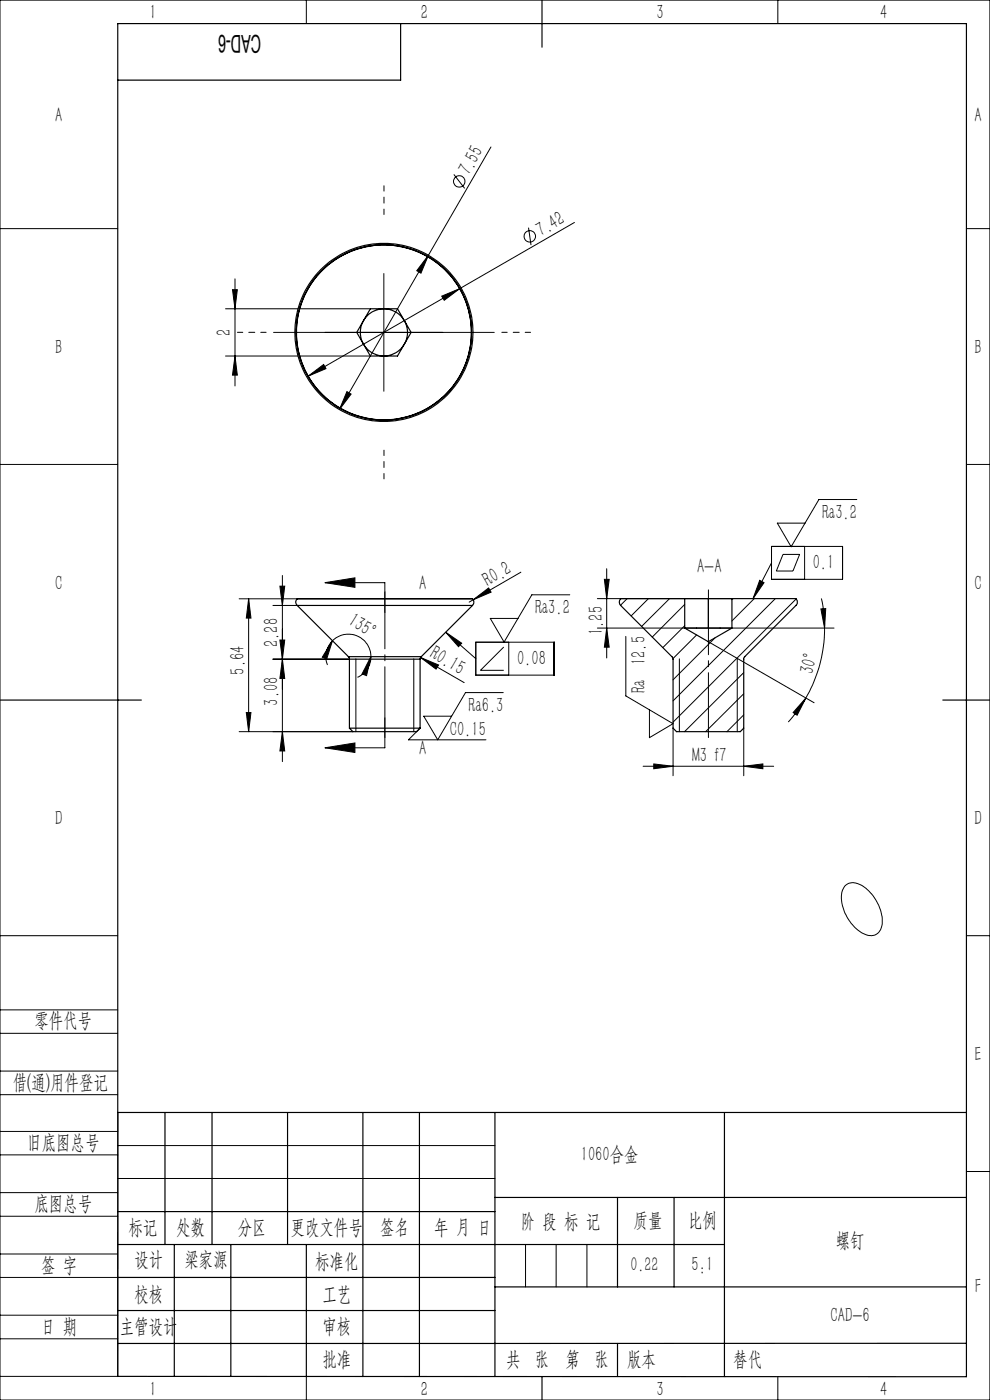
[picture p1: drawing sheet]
<svg xmlns="http://www.w3.org/2000/svg" width="210mm" height="297mm" viewBox="0 0 210 297" stroke-linecap="round" stroke-linejoin="round" font-family="sans-serif">
<g fill="none" stroke="#000" stroke-width=".21">
<path d="M0 0h210v297h-210zM65 0v5M165 0v5M96.3 37l2.3 3M104.1 31.2l-13.2 22.9M0 48.5h25M49.8 59.2v22.7M81.4 58v25M90.9 54.1l-1.6 3.9-.9-.6zM90.9 54.1l-18.9 32.8M112.1 48.3l.5 3.7M121.8 47.2l-24.3 14"/>
<path d="M205 48.5h5M47.8 65.5h30.8M47.8 75.5h30.8M49.3 61.5h1l-.5 4zM49.8 75.5l.5 4.1h-1zM58 70.5h46.8M65.4 79.8l3.3-2.5 .4 .9zM93.7 62.8l3.8-1.6-3.3 2.5zM97.5 61.2l-32.1 18.6M0 98.5h25M73.6 83.1l.9 .5-2.5 3.3zM205 98.5h5"/>
<path d="M163.7 115.9h15v7h-15zM163.7 119.4l-4 7.6M166.1 117.6h3.5l-1.4 3.5h-3.5zM170.7 115.9v7M181.8 106h-8.1l-5.9 10-2.9-5h5.9M50.7 127h12.3M52.7 127v28.2M52.7 127l.5 4.1h-1zM57.9 139.8h16.2M57.9 128.4h5.1M59.4 135.8h1l-.5 4zM59.4 124.4h1l-.5 4z"/>
<path d="M59.9 122.1v39.5M59.9 139.8l.5 4.1h-1zM68.9 123.6l6.4-1v2zM68.9 123.6h12.7v6.4M70.5 135.9l-1.2 3.9-.9-.4zM70.5 135.9a4.8 4.8 0 0 1 5.2-1 4.8 4.8 0 0 1 3 4.4M70.5 135.9a4.8 4.8 0 0 0-1 5.2M75.5 139.8v15.4M78.7 139.3l-.9 4-1-.3zM78.7 139.3a4.6 4.6 0 0 1-2.9 4.4M87.8 139.8v15.4M89.2 139.5l3.8 1.6-.5 .9z"/>
<path d="M89.2 139.5l9.3 5.3M94.5 134.1l3.4 2.4-.6 .7zM94.5 134.1l6.4 5.6M100.4 127.2l3.2-2.5 .6 .9zM100.4 127.2l-.9 .5M100.9 136.2h16.6v7h-16.6zM106.9 137.3l-5 4.9h5M107.9 136.2v7M110.5 121.4l-10.1 5.8M120.9 126.2h-8.1l-5.9 10-2.9-5h5.9M126.7 133.2h50.2M126.7 127h28.6"/>
<path d="M128.2 122.9h1l-.5 4.1zM128.7 133.2l.5 4.1h-1zM128.7 120.6v19M132.8 135v12.6l10 5.9-5 3v-5.9M133 127l-1.4 1.4M137.5 127l-3.6 3.7M142 127l-5.9 5.9M144.1 139.8v15.4M145.2 128.2l-6.8 6.9M145.2 132.7l-4.6 4.7M147.8 134.7l-5.1 5M150.2 136.1l22.5 13"/>
<path d="M151.7 135.3l-8.9 8.9M155.5 127l-.2 .2M156.4 139.8v15.4M160 127l-4.7 4.7M161.1 123.1l1 .5-2.4 3.4zM164.5 127l-21.7 21.7M168.9 127.1l-26.1 26.1M174.1 129.2l1.1-.1-.3 4.1zM174.2 127a25.4 25.4 0 0 1 .7 6.2M174.9 133.2a29.4 29.4 0 0 1-3.9 14.9M50.7 155.2h24.2M52.2 151.2h1l-.5 4z"/>
<path d="M59.9 155.2l.5 4.1h-1zM68.9 158.6l6.4-1v2zM81.6 152.3v6.3h-12.7M89.1 154.5l-2.5 2.4h16.5M106.8 146.9h-8.1l-5.8 10-3-5h5.9M142.8 154.5v10.1M157.8 142.7l-12.6 12.5M157.8 147.2l-8.1 8M157.8 151.7l-3.6 3.5M157.8 154.5v10.1M171 148.1l-1.9 3.6-.9-.5zM171 148.1a30.3 30.3 0 0 1-3.8 5.1"/>
<path d="M136.4 162.6h27.7M138.7 162.1l4.1 .5-4.1 .5zM157.8 162.6l4-.5v1zM0 198.5h25M179.3 187.9a2.97 2.97 0 0 1 3.9 .2 9.1 9.1 0 0 1 3.8 8.4 2.43 2.43 0 0 1-3.8 1.6 9.1 9.1 0 0 1-4.6-8.8zM205 198.5h5M0 214.2h25M0 219.2h25M0 232.2h25M0 227.2h25M25 236v56h-25M0 245h25"/>
<path d="M0 240h25M0 258h25M0 253h25M25 243h80M25 250h80M205 248.5h5M0 271h25M0 266h25M0 279h25M111.5 264v9M118 264v9M124.5 264v9"/>
<path d="M0 284h25M65 292.1v4.9M153.7 292h.1M165 292v5"/>
<circle cx="97.4" cy="38.5" r="1.22"/>
<circle cx="112.4" cy="50.1" r="1.21"/>
</g>
<path d="M81.6 156.5v-31" fill="none" stroke="#000" stroke-width=".21" stroke-dasharray="30.5 1.3 1.3 1.3" stroke-dashoffset="15.5"/>
<path d="M81.5 45.5v-6.1M56.5 70.5h-6.1M106.5 70.5h6M81.5 95.5v6.1" fill="none" stroke="#000" stroke-width=".21" stroke-dasharray="30.5 1.3 1.3 1.3" stroke-dashoffset="29.3"/>
<path d="M150.3 156.5v-31.4" fill="none" stroke="#000" stroke-width=".21" stroke-dasharray="30.5 1.3 1.3 1.3" stroke-dashoffset="16.7"/>
<g fill="none" stroke="#000" stroke-width=".25">
<path d="M85 5v12h-60M115 0v10M78.6 65.5h5.7l2.9 5-2.9 5h-5.7l-2.9-5zM63 127a.94 .94 0 0 0 0 1.4M63 128.4h37.2M63 127h37.2M63 128.4l10.9 10.9M63.1 127h37.1M63.1 127h-.1M73.9 139.3l.2 .5M73.9 139.3h15.5M74.1 139.8h15"/>
<path d="M74.1 139.8v14.7M89.1 139.8v14.7M89.4 139.3l-.3 .5M100.2 127a1.02 1.02 0 0 1 0 1.4M100.2 128.4l-10.8 10.9M131.7 127h37.1a1.01 1.01 0 0 1 0 1.4l-11 11.2v14.9l-.8 .7h-13.5l-.7-.7-.1-14.9-11-11.2a1.02 1.02 0 0 1 0-1.4zM131.7 127h.1M145.2 133.2h10.1M145.2 127v6.2M145.2 133.2l5 2.9 5.1-2.9M150.2 127v6.2M155.3 127v6.2"/>
<path d="M0 148.5h30M74.1 154.5l.8 .7h13.5l.7-.7M74.1 154.5h15M200 148.5h10M25 236h180M35 236v28M45 236v28M61 236v28M77 236v56M89 236v56M105 236v56M153.7 236v56"/>
<path d="M25 257h80M105 254h100M131 254v19M143 254v19M25 264h128.7M25 271h80M25 278h80M37 264v28M49 264v28M65 264.1v28M105 273h100M25 292l180 .1v-287.1h-180v287"/>
<path d="M115 292v5M131 285v7M205 285h-180"/>
<circle cx="81.4" cy="70.5" r="18.6"/>
<circle cx="81.4" cy="70.5" r="18.9"/>
<circle cx="81.4" cy="70.5" r="5"/>
<circle cx="81.4" cy="70.5" r="18.5"/>
</g>
<g fill="#000">
<path d="M89.2 139.5l3.8 1.6-.5 .9zM94.5 134.1l3.4 2.4-.6 .7zM100.4 127.2l3.2-2.5 .6 .9zM161.1 123.1l1 .5-2.4 3.4z"/>
<path d="M49.3 61.5h1l-.5 4zM49.8 75.5l.5 4.1h-1z"/>
<path d="M65.4 79.8l3.7-1.6-.4-.9zM93.7 62.8l.5 .9 3.3-2.5z"/>
<path d="M73.6 83.1l-1.6 3.8 2.5-3.3zM90.9 54.1l-2.5 3.3 .9 .6z"/>
<path d="M52.7 127l.5 4.1h-1zM52.2 151.2h1l-.5 4z"/>
<path d="M68.9 123.6l6.4-1v2zM68.9 158.6l6.4-1v2z"/>
<path d="M78.7 139.3l-.9 4-1-.3zM70.5 135.9l-1.2 3.9-.9-.4z"/>
<path d="M128.7 133.2l.5 4.1h-1zM128.2 122.9h1l-.5 4.1z"/>
<path d="M59.9 155.2l.5 4.1h-1zM59.4 135.8h1l-.5 4zM59.9 139.8l.5 4.1h-1zM59.4 124.4h1l-.5 4z"/>
<path d="M171 148.1l-1.9 3.6-.9-.5zM174.1 129.2l1.1-.1-.3 4.1z"/>
<path d="M138.7 162.1l4.1 .5-4.1 .5zM157.8 162.6l4-.5v1z"/>
</g>
<text font-size="5.2" x="55.4" y="7.3" transform="rotate(-180 55.4 7.3)">CAD-6</text>
<g font-size="4.4">
<text x="31.7" y="4.1">1</text>
<text x="89.2" y="4.1">2</text>
<text x="139.2" y="4.1">3</text>
<text x="186.7" y="4.1">4</text>
<text x="11.7" y="25.9">A</text>
<text x="206.7" y="25.9">A</text>
<text x="99.6" y="37.4" transform="rotate(-60 99.6 37.4)">7.55</text>
<text x="114.8" y="50.3" transform="rotate(-30 114.8 50.3)">7.42</text>
<text x="49" y="71.3" transform="rotate(-90 49 71.3)">2</text>
<text x="11.7" y="75.1">B</text>
<text x="206.7" y="75.1">B</text>
<text x="174.4" y="110.1">Ra3.2</text>
<text x="11.7" y="125.1">C</text>
<text x="88.9" y="125.1">A</text>
<text x="103.5" y="124.5" transform="rotate(-30 103.5 124.5)">R0.2</text>
<text x="147.9" y="121.5">A-A</text>
<text x="172.4" y="120.7">0.1</text>
<text x="206.7" y="125.1">C</text>
<text x="113.5" y="130.3">Ra3.2</text>
<text x="59" y="137.3" transform="rotate(-90 59 137.3)">2.28</text>
<text x="73.6" y="132.5" transform="rotate(32 73.6 132.5)">135°</text>
<text x="127.9" y="134.7" transform="rotate(-90 127.9 134.7)">1.25</text>
<text x="51.9" y="143.1" transform="rotate(-90 51.9 143.1)">5.64</text>
<text x="90.9" y="139.4" transform="rotate(30 90.9 139.4)">R0.15</text>
<text x="109.7" y="141">0.08</text>
<text x="172.5" y="143.2" transform="rotate(-76 172.5 143.2)">30°</text>
<text x="59" y="149.7" transform="rotate(-90 59 149.7)">3.08</text>
<text x="136.9" y="147" transform="rotate(-90 136.9 147)">Ra 12.5</text>
<text x="99.4" y="151.1">Ra6.3</text>
<text x="88.9" y="160.1">A</text>
<text x="95.4" y="156.1">C0.15</text>
<text x="146.8" y="161.7">M3 f7</text>
<text x="11.7" y="175.1">D</text>
<text x="206.7" y="175.1">D</text>
<text x="7.3" y="217.9">零件代号</text>
<text x="206.7" y="225.1">E</text>
<text x="2.7" y="231">借(通)用件登记</text>
<text x="5.8" y="243.7">旧底图总号</text>
<text x="123.2" y="246.2">1060合金</text>
<text x="7.3" y="256.8">底图总号</text>
<text x="27.2" y="261.8">标记</text>
<text x="37.3" y="261.8">处数</text>
<text x="50.5" y="261.8">分区</text>
<text x="61.7" y="261.8">更改文件号</text>
<text x="80.6" y="261.8">签名</text>
<text x="92.1" y="261.8">年 月 日</text>
<text x="110.5" y="260.4">阶 段 标 记</text>
<text x="134.4" y="260.4">质量</text>
<text x="145.9" y="260.4">比例</text>
<text x="8.7" y="269.8">签 字</text>
<text x="28.5" y="268.7">设计</text>
<text x="39.1" y="268.7">梁家源</text>
<text x="66.9" y="269">标准化</text>
<text x="146.7" y="269.7">5:1</text>
<text x="177.3" y="264.6">螺钉</text>
<text x="28.5" y="275.9">校核</text>
<text x="68.4" y="275.9">工艺</text>
<text x="206.8" y="274.4">F</text>
<text x="176.2" y="280.6">CAD-6</text>
<text x="8.7" y="282.9">日 期</text>
<text x="25.4" y="282.9">主管设计</text>
<text x="68.4" y="282.8">审核</text>
<text x="68.4" y="289.9">批准</text>
<text x="107.3" y="289.9">共 张</text>
<text x="120" y="289.9">第 张</text>
<text x="133" y="289.9">版本</text>
<text x="155.6" y="289.9">替代</text>
<text x="31.7" y="296.1">1</text>
<text x="89.2" y="296.1">2</text>
<text x="139.2" y="296.1">3</text>
<text x="186.7" y="296.1">4</text>
</g>
<text font-size="4.2" x="133.8" y="269.7">0.22</text>
</svg>
